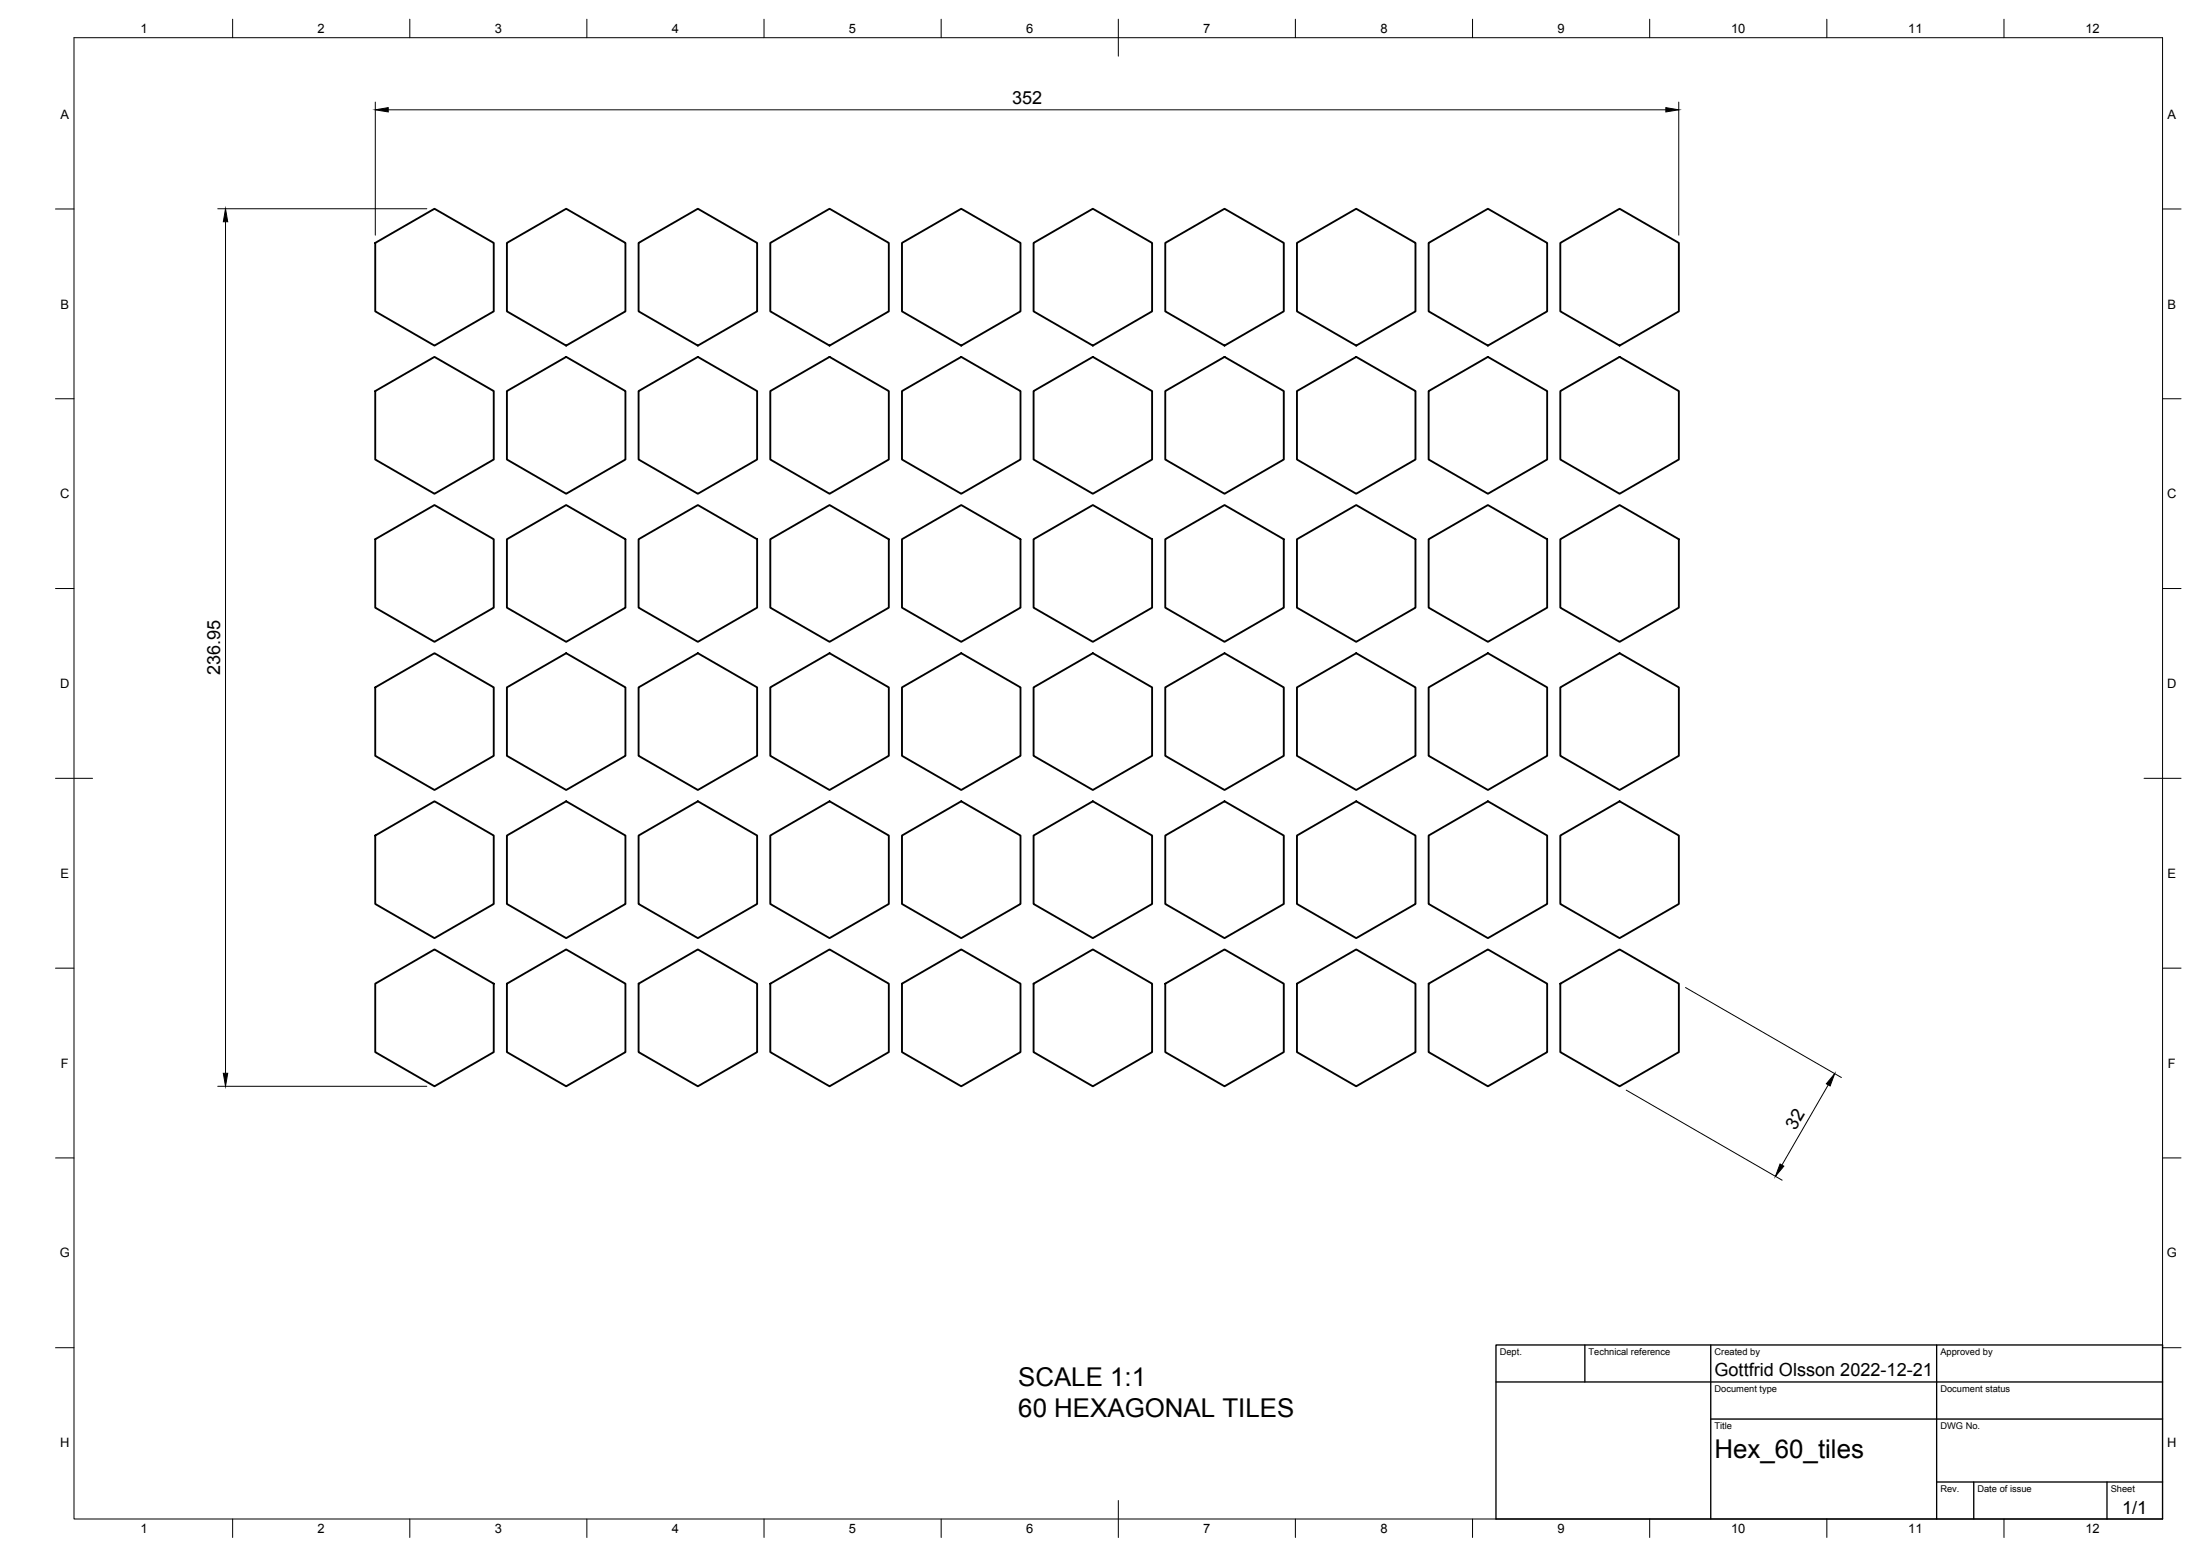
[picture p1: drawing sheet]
<svg xmlns="http://www.w3.org/2000/svg" width="594mm" height="420mm" viewBox="0 0 594 420" stroke-linecap="round" stroke-linejoin="round" font-family="sans-serif">
<!-- layer: Visible -->
<g fill="none" stroke="#000" stroke-width=".51">
<path d="M101.3 65.6l16-9.2 16 9.2v18.5l-16 9.2-16-9.2zM136.9 65.6l16-9.2 16 9.2v18.5l-16 9.2-16-9.2zM172.4 65.6l16-9.2 16 9.2v18.5l-16 9.2-16-9.2zM208 65.6l16-9.2 16 9.2v18.5l-16 9.2-16-9.2zM243.6 65.6l16-9.2 16 9.2v18.5l-16 9.2-16-9.2zM279.1 65.6l16-9.2 16 9.2v18.5l-16 9.2-16-9.2zM314.7 65.6l16-9.2 16 9.2v18.5l-16 9.2-16-9.2zM350.2 65.6l16-9.2 16 9.2v18.5l-16 9.2-16-9.2zM385.8 65.6l16-9.2 16 9.2v18.5l-16 9.2-16-9.2zM421.3 65.6l16-9.2 16 9.2v18.5l-16 9.2-16-9.2zM101.3 105.6l16-9.2 16 9.2v18.5l-16 9.2-16-9.2zM136.9 105.6l16-9.2 16 9.2v18.5l-16 9.2-16-9.2z"/>
<path d="M172.4 105.6l16-9.2 16 9.2v18.5l-16 9.2-16-9.2zM208 105.6l16-9.2 16 9.2v18.5l-16 9.2-16-9.2zM243.6 105.6l16-9.2 16 9.2v18.5l-16 9.2-16-9.2zM279.1 105.6l16-9.2 16 9.2v18.5l-16 9.2-16-9.2zM314.7 105.6l16-9.2 16 9.2v18.5l-16 9.2-16-9.2zM350.2 105.6l16-9.2 16 9.2v18.5l-16 9.2-16-9.2zM385.8 105.6l16-9.2 16 9.2v18.5l-16 9.2-16-9.2zM421.3 105.6l16-9.2 16 9.2v18.5l-16 9.2-16-9.2zM101.3 145.6l16-9.2 16 9.2v18.5l-16 9.2-16-9.2zM136.9 145.6l16-9.2 16 9.2v18.5l-16 9.2-16-9.2zM172.4 145.6l16-9.2 16 9.2v18.5l-16 9.2-16-9.2zM208 145.6l16-9.2 16 9.2v18.5l-16 9.2-16-9.2z"/>
<path d="M243.6 145.6l16-9.2 16 9.2v18.5l-16 9.2-16-9.2zM279.1 145.6l16-9.2 16 9.2v18.5l-16 9.2-16-9.2zM314.7 145.6l16-9.2 16 9.2v18.5l-16 9.2-16-9.2zM350.2 145.6l16-9.2 16 9.2v18.5l-16 9.2-16-9.2zM385.8 145.6l16-9.2 16 9.2v18.5l-16 9.2-16-9.2zM421.3 145.6l16-9.2 16 9.2v18.5l-16 9.2-16-9.2zM101.3 185.6l16-9.2 16 9.2v18.5l-16 9.2-16-9.2zM136.9 185.6l16-9.2 16 9.2v18.5l-16 9.2-16-9.2zM172.4 185.6l16-9.2 16 9.2v18.5l-16 9.2-16-9.2zM208 185.6l16-9.2 16 9.2v18.5l-16 9.2-16-9.2zM243.6 185.6l16-9.2 16 9.2v18.5l-16 9.2-16-9.2zM279.1 185.6l16-9.2 16 9.2v18.5l-16 9.2-16-9.2z"/>
<path d="M314.7 185.6l16-9.2 16 9.2v18.5l-16 9.2-16-9.2zM350.2 185.6l16-9.2 16 9.2v18.5l-16 9.2-16-9.2zM385.8 185.6l16-9.2 16 9.2v18.5l-16 9.2-16-9.2zM421.3 185.6l16-9.2 16 9.2v18.5l-16 9.2-16-9.2zM101.3 225.6l16-9.2 16 9.2v18.5l-16 9.2-16-9.2zM136.9 225.6l16-9.2 16 9.2v18.5l-16 9.2-16-9.2zM172.4 225.6l16-9.2 16 9.2v18.5l-16 9.2-16-9.2zM208 225.6l16-9.2 16 9.2v18.5l-16 9.2-16-9.2zM243.6 225.6l16-9.2 16 9.2v18.5l-16 9.2-16-9.2zM279.1 225.6l16-9.2 16 9.2v18.5l-16 9.2-16-9.2zM314.7 225.6l16-9.2 16 9.2v18.5l-16 9.2-16-9.2zM350.2 225.6l16-9.2 16 9.2v18.5l-16 9.2-16-9.2z"/>
<path d="M385.8 225.6l16-9.2 16 9.2v18.5l-16 9.2-16-9.2zM421.3 225.6l16-9.2 16 9.2v18.5l-16 9.2-16-9.2zM101.3 265.6l16-9.2 16 9.2v18.5l-16 9.2-16-9.2zM136.9 265.6l16-9.2 16 9.2v18.5l-16 9.2-16-9.2zM172.4 265.6l16-9.2 16 9.2v18.5l-16 9.2-16-9.2zM208 265.6l16-9.2 16 9.2v18.5l-16 9.2-16-9.2zM243.6 265.6l16-9.2 16 9.2v18.5l-16 9.2-16-9.2zM279.1 265.6l16-9.2 16 9.2v18.5l-16 9.2-16-9.2zM314.7 265.6l16-9.2 16 9.2v18.5l-16 9.2-16-9.2zM350.2 265.6l16-9.2 16 9.2v18.5l-16 9.2-16-9.2zM385.8 265.6l16-9.2 16 9.2v18.5l-16 9.2-16-9.2zM421.3 265.6l16-9.2 16 9.2v18.5l-16 9.2-16-9.2z"/>
</g>
<!-- layer: Border -->
<g fill="none" stroke="#000" stroke-width=".27">
<path d="M20 10.2h564v400h-564zM62.8 5.2v5M110.7 5.2v5M158.5 5.2v5M206.3 5.2v5M254.1 5.2v5M302 5.2v10M349.8 5.2v5M397.6 5.2v5M445.5 5.2v5M493.3 5.2v5M541.1 5.2v5"/>
<path d="M15 56.4h5M584 56.4h5M15 107.7h5M584 107.7h5M15 158.9h5M584 158.9h5M15 210.2h10M579 210.2h10M15 261.4h5M584 261.4h5M15 312.7h5M584 312.7h5"/>
<path d="M15 363.9h5M584 363.9h5M62.8 410.2v5M110.7 410.2v5M158.5 410.2v5M206.3 410.2v5M254.1 410.2v5M302 405.2v10M349.8 410.2v5M397.6 410.2v5M445.5 410.2v5M493.3 410.2v5"/>
<path d="M541.1 410.2v5"/>
</g>
<!-- layer: TitleBlock -->
<path d="M404 363.2h180v47h-180zM404 373.2h180M428 363.2v10M462 363.2v47M523 363.2v47M462 383.2h122M523 400.2h61M533 400.2v10M569 400.2v10" fill="none" stroke="#000" stroke-width=".36"/>
<!-- layer: Dimensions -->
<path d="M101.3 27.6v35.9M104.8 29.7h345M453.3 27.6v35.9M58.8 56.4h56.5M60.9 59.9v229.9M455.1 266.7l42.1 24.3M58.8 293.3h56.5M439.1 294.4l42.1 24.3M493.7 292.9l-12.5 21.7" fill="none" stroke="#000" stroke-width=".27"/>
<path d="M101.3 29.7l3.5-.6v1.1zM449.8 29.1l3.5 .6-3.5 .5zM60.9 56.4l.6 3.5h-1.2zM60.3 289.8h1.2l-.6 3.5zM495.4 289.9l-1.2 3.3-1-.5zM480.7 314.3l1 .6-2.3 2.7z" fill="#000" stroke="#000" stroke-width=".27"/>
<g font-size="7">
<text x="274.9" y="374.1">SCALE 1:1</text>
<text x="275" y="382.5">60 HEXAGONAL TILES</text>
<text x="463" y="393.7">Hex_60_tiles</text>
</g>
<g font-size="4.9">
<text x="273.3" y="28.2">352</text>
<text x="59.4" y="182.3" transform="rotate(-90 59.4 182.3)">236.95</text>
<text x="484.8" y="305.4" transform="rotate(-60 484.8 305.4)">32</text>
<text x="463" y="371.7">Gottfrid Olsson 2022-12-21</text>
<text x="573.1" y="408.8">1/1</text>
</g>
<g font-size="3.5">
<text x="37.9" y="8.9">1</text>
<text x="85.8" y="8.9">2</text>
<text x="133.6" y="8.9">3</text>
<text x="181.4" y="8.9">4</text>
<text x="229.3" y="8.9">5</text>
<text x="277.1" y="8.9">6</text>
<text x="324.9" y="8.9">7</text>
<text x="372.7" y="8.9">8</text>
<text x="420.6" y="8.9">9</text>
<text x="467.4" y="8.9">10</text>
<text x="515.3" y="8.9">11</text>
<text x="563.1" y="8.9">12</text>
<text x="16.3" y="32">A</text>
<text x="585.3" y="32">A</text>
<text x="16.3" y="83.3">B</text>
<text x="585.3" y="83.3">B</text>
<text x="16.2" y="134.6">C</text>
<text x="585.2" y="134.6">C</text>
<text x="16.2" y="185.8">D</text>
<text x="585.2" y="185.8">D</text>
<text x="16.3" y="237">E</text>
<text x="585.3" y="237">E</text>
<text x="16.4" y="288.3">F</text>
<text x="585.4" y="288.3">F</text>
<text x="16.1" y="339.6">G</text>
<text x="585.1" y="339.6">G</text>
<text x="16.2" y="390.8">H</text>
<text x="585.2" y="390.8">H</text>
<text x="37.9" y="413.9">1</text>
<text x="85.8" y="413.9">2</text>
<text x="133.6" y="413.9">3</text>
<text x="181.4" y="413.9">4</text>
<text x="229.3" y="413.9">5</text>
<text x="277.1" y="413.9">6</text>
<text x="324.9" y="413.9">7</text>
<text x="372.7" y="413.9">8</text>
<text x="420.6" y="413.9">9</text>
<text x="467.4" y="413.9">10</text>
<text x="515.3" y="413.9">11</text>
<text x="563.1" y="413.9">12</text>
</g>
<g font-size="2.5">
<text x="405" y="366">Dept.</text>
<text x="429" y="366">Technical reference</text>
<text x="463" y="366">Created by</text>
<text x="524" y="366">Approved by</text>
<text x="463" y="376">Document type</text>
<text x="524" y="376">Document status</text>
<text x="463" y="386">Title</text>
<text x="524" y="386">DWG No.</text>
<text x="524" y="403">Rev.</text>
<text x="534" y="403">Date of issue</text>
<text x="570" y="403">Sheet</text>
</g>
</svg>
